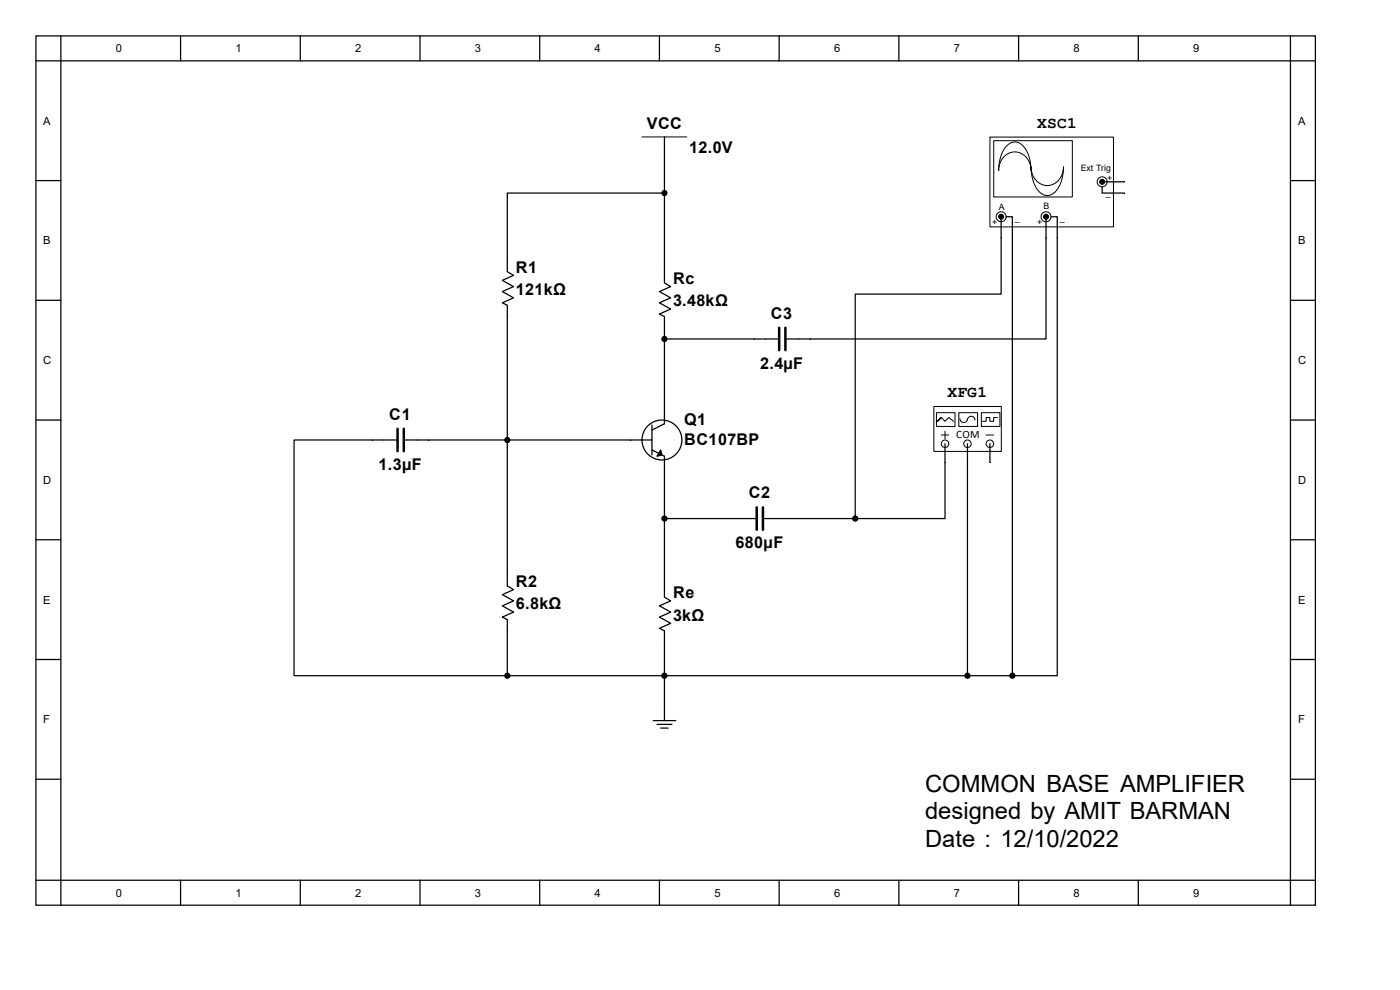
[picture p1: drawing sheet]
<svg xmlns="http://www.w3.org/2000/svg" width="297mm" height="210mm" viewBox="0 0 297 210" stroke-linecap="round" stroke-linejoin="round" font-family="sans-serif">
<g fill="none" stroke="#000" stroke-width=".26">
<path d="M7.6 7.6h271.5v184.4h-271.5zM7.6 12.9h271.5M12.9 7.6v184.4M38.3 7.6v5.3M63.7 7.6v5.3M89.1 7.6v5.3M114.5 7.6v5.3M139.9 7.6v5.3M165.3 7.6v5.3M190.7 7.6v5.3M216.1 7.6v5.3M241.5 7.6v5.3"/>
<path d="M273.8 7.6v184.4M7.6 38.3h5.3M141 29.1v11.9h-33.4v16.6l1.3 .8-2.3 1.1 2.3 1.3-2.3 1.1 2.3 1.3-2.3 1 1 .6v59.5l1.3 .8-2.3 1 2.3 1.4-2.3 1 2.3 1.3-2.3 1.1 1 .5v11.9M273.8 38.3h5.3M141 57.6v2.4l1.3 .8-2.4 1.1 2.4 1.3-2.4 1 2.4 1.4-2.4 1 1.1 .5v4.8M7.6 63.7h5.3M160 71.9h5M166.9 71.9h5M273.8 63.7h5.3M7.6 89.1h5.3M84.1 93.3h-21.7v50h45.2M85.9 93.3h52.4"/>
<path d="M138.3 90.2v6.3M138.3 95.5l2.7 1.3v6.1M141 83.8v6.1l-2.7 1.3M273.8 89.1h5.3M7.6 114.5h5.3M141 110h19.3M162.1 110h5.1M273.8 114.5h5.3M7.6 139.9h5.3M141 124.3v2.4l1.3 .8-2.4 1 2.4 1.3-2.4 1.1 2.4 1.3-2.4 1.1 1.1 .5v19.1M273.8 139.9h5.3M107.6 143.3h33.4"/>
<path d="M138.6 152.9h4.7M139.4 153.7h3.1M140.2 154.5h1.6M7.6 165.3h5.3M273.8 165.3h5.3M7.6 186.7h271.5M38.3 186.7v5.3M63.7 186.7v5.3M89.1 186.7v5.3M114.5 186.7v5.3M139.9 186.7v5.3M165.3 186.7v5.3"/>
<path d="M190.7 186.7v5.3M216.1 186.7v5.3M241.5 186.7v5.3"/>
<circle cx="140.4" cy="93.3" r="4.2"/>
</g>
<g fill="#000" stroke="#000" stroke-width=".26">
<path d="M140.2 95.5l.2 1-1 .3z"/>
<circle cx="141" cy="41" r=".53"/>
<circle cx="141" cy="71.9" r=".53"/>
<circle cx="107.6" cy="93.3" r=".53"/>
<circle cx="141" cy="110" r=".53"/>
<circle cx="107.6" cy="143.3" r=".53"/>
<circle cx="141" cy="143.3" r=".53"/>
</g>
<path d="M165.3 69.5v4.8M166.6 69.5v4.8M84.3 91v4.7M85.7 91v4.7M160.5 107.6v4.8M161.9 107.6v4.8" fill="none" stroke="#000" stroke-width=".53"/>
<path d="M136.2 29.1h9.5" fill="none" stroke="#000" stroke-width=".21"/>
<path d="M198.2 86.3h14.2v9.5h-14.2z" fill="#fff"/>
<path d="M198.1 86.2h14.3v9.6h-14.3z" fill="none" stroke="#000" stroke-width=".21"/>
<circle cx="200.5" cy="94.1" r=".79" fill="#fff" stroke="#000" stroke-width=".21"/>
<path d="M200.5 94.1v1.6" fill="none" stroke="#000" stroke-width=".26"/>
<path d="M199.7 92.3h1.6" fill="none" stroke="#000" stroke-width=".21"/>
<circle cx="205.2" cy="94.1" r=".79" fill="#fff" stroke="#000" stroke-width=".21"/>
<path d="M205.2 94.1v1.6" fill="none" stroke="#000" stroke-width=".26"/>
<circle cx="210" cy="94.1" r=".79" fill="#fff" stroke="#000" stroke-width=".21"/>
<path d="M200.5 91.5v1.6M209.2 92.3h1.6" fill="none" stroke="#000" stroke-width=".21"/>
<path d="M210 94.1v1.6" fill="none" stroke="#000" stroke-width=".26"/>
<path d="M198.7 87.6h3.9v2.9h-3.9z" fill="#fff"/>
<path d="M198.7 87.5h3.9v3h-3.9zM198.9 89.4l.8-.8-.8 .8 .8-.8 .8 .8 .8-.8 1 .8" fill="none" stroke="#000" stroke-width=".21"/>
<path d="M203.5 87.6h3.9v2.9h-3.9z" fill="#fff"/>
<path d="M203.4 87.5h4v3h-4zM203.7 88.8a.79 .79 0 0 0 .8 .8 .79 .79 0 0 0 .7-.8M205.2 89.1a.79 .79 0 0 1 .8-.8 .79 .79 0 0 1 .8 .8" fill="none" stroke="#000" stroke-width=".21"/>
<path d="M208.2 87.6h3.9v2.9h-3.9z" fill="#fff"/>
<path d="M208.2 87.5h3.9v3h-3.9zM211.6 88.6h-.8v.8h-.8v-.8h-.8v.8h-.8" fill="none" stroke="#000" stroke-width=".21"/>
<path d="M200.5 95.7v2.4M205.2 95.7v2.4M210 95.7v2.4" fill="none" stroke="#000" stroke-width=".26"/>
<path d="M210.1 29.1h26.1v19h-26.1z" fill="#fff"/>
<path d="M210 29.1h26.2v19h-26.2z" fill="none" stroke="#000" stroke-width=".21"/>
<path d="M210.9 29.9h16.6v11.9h-16.6z" fill="#fff"/>
<path d="M210.8 29.8h16.7v12h-16.7zM213.6 30.9a2.35 2.35 0 0 1 3.9 .6 8.3 8.3 0 0 1 1.2 4.7 3.5 3.5 0 0 0-1.6-3.4 3.5 3.5 0 0 0-3.7 .1 4.1 4.1 0 0 0-1.5 3.3 7.8 7.8 0 0 1 1.7-5.3zM218.7 35.4a3.5 3.5 0 0 0 1.7 3.4 3.5 3.5 0 0 0 3.7-.1 4.1 4.1 0 0 0 1.5-3.3 7.2 7.2 0 0 1-2.2 5.7 2.38 2.38 0 0 1-3.4-1 8.8 8.8 0 0 1-1.3-4.7z" fill="none" stroke="#000" stroke-width=".21"/>
<g fill="#fff" stroke="#000" stroke-width=".21">
<circle cx="221.9" cy="46" r="1.06"/>
<circle cx="212.4" cy="46" r="1.06"/>
<circle cx="233.8" cy="38.6" r="1.06"/>
</g>
<g fill="none" stroke="#000" stroke-width=".26">
<path d="M233.8 39.6v1.4h4.8M234.1 38.6h4.5M141 41v16.6M212.4 46.5v15.9h-31v47.6M213.4 46h1.4v97.3M221.9 46v25.9h-50M223 46h1.3v97.3h-9.5M160 71.9h-19v11.9M200.5 98.1v11.9h-19.1M205.2 98.1v45.2M141 102.9v21.4M167.2 110h14.2"/>
<path d="M141 143.3h73.8"/>
</g>
<g fill="#000" stroke="#000" stroke-width=".21">
<circle cx="233.8" cy="38.6" r=".53"/>
<circle cx="212.4" cy="46" r=".53"/>
<circle cx="221.9" cy="46" r=".53"/>
</g>
<g fill="#000" stroke="#000" stroke-width=".26">
<circle cx="181.4" cy="110" r=".53"/>
<circle cx="205.2" cy="143.3" r=".53"/>
<circle cx="214.8" cy="143.3" r=".53"/>
</g>
<g font-size="5">
<text x="196.3" y="168">COMMON BASE AMPLIFIER</text>
<text x="196.3" y="173.8">designed by AMIT BARMAN</text>
<text x="196.3" y="179.6">Date : 12/10/2022</text>
</g>
<g font-size="3.4">
<text x="137.2" y="27.4">VCC</text>
<text x="220" y="27.1">XSC1</text>
<text x="146.2" y="32.4">12.0V</text>
<text x="109.4" y="57.8">R1</text>
<text x="109.4" y="62.6">121kΩ</text>
<text x="142.8" y="60.2">Rc</text>
<text x="142.8" y="65">3.48kΩ</text>
<text x="163.5" y="67.6">C3</text>
<text x="161.2" y="78.2">2.4µF</text>
<text x="82.6" y="89.1">C1</text>
<text x="201" y="84.3">XFG1</text>
<text x="145.2" y="90.1">Q1</text>
<text x="145.2" y="94.4">BC107BP</text>
<text x="80.3" y="99.7">1.3µF</text>
<text x="158.8" y="105.7">C2</text>
<text x="156" y="116.3">680µF</text>
<text x="109.4" y="124.5">R2</text>
<text x="109.4" y="129.3">6.8kΩ</text>
<text x="142.8" y="126.9">Re</text>
<text x="142.8" y="131.7">3kΩ</text>
</g>
<g font-size="2.4">
<text x="24.6" y="11.1">0</text>
<text x="50" y="11.1">1</text>
<text x="75.4" y="11.1">2</text>
<text x="100.8" y="11.1">3</text>
<text x="126.2" y="11.1">4</text>
<text x="151.6" y="11.1">5</text>
<text x="177" y="11.1">6</text>
<text x="202.4" y="11.1">7</text>
<text x="227.8" y="11.1">8</text>
<text x="253.2" y="11.1">9</text>
<text x="9.2" y="26.5">A</text>
<text x="275.4" y="26.5">A</text>
<text x="9.2" y="51.9">B</text>
<text x="275.4" y="51.9">B</text>
<text x="9.2" y="77.3">C</text>
<text x="275.4" y="77.3">C</text>
<text x="202.9" y="93">COM</text>
<text x="9.2" y="102.7">D</text>
<text x="275.4" y="102.7">D</text>
<text x="9.2" y="128.1">E</text>
<text x="275.4" y="128.1">E</text>
<text x="9.2" y="153.5">F</text>
<text x="275.4" y="153.5">F</text>
<text x="24.6" y="190.2">0</text>
<text x="50" y="190.2">1</text>
<text x="75.4" y="190.2">2</text>
<text x="100.8" y="190.2">3</text>
<text x="126.2" y="190.2">4</text>
<text x="151.6" y="190.2">5</text>
<text x="177" y="190.2">6</text>
<text x="202.4" y="190.2">7</text>
<text x="227.8" y="190.2">8</text>
<text x="253.2" y="190.2">9</text>
</g>
<g font-size="1.9">
<text x="229.3" y="36.3">Ext Trig</text>
<text x="234.6" y="41.6">_</text>
<text x="234.9" y="38.4">+</text>
<text x="210.5" y="47.7">+</text>
<text x="211.9" y="44.5">A</text>
<text x="215.3" y="46.9">_</text>
<text x="220" y="47.7">+</text>
<text x="221.4" y="44.2">B</text>
<text x="224.8" y="46.9">_</text>
</g>
</svg>
